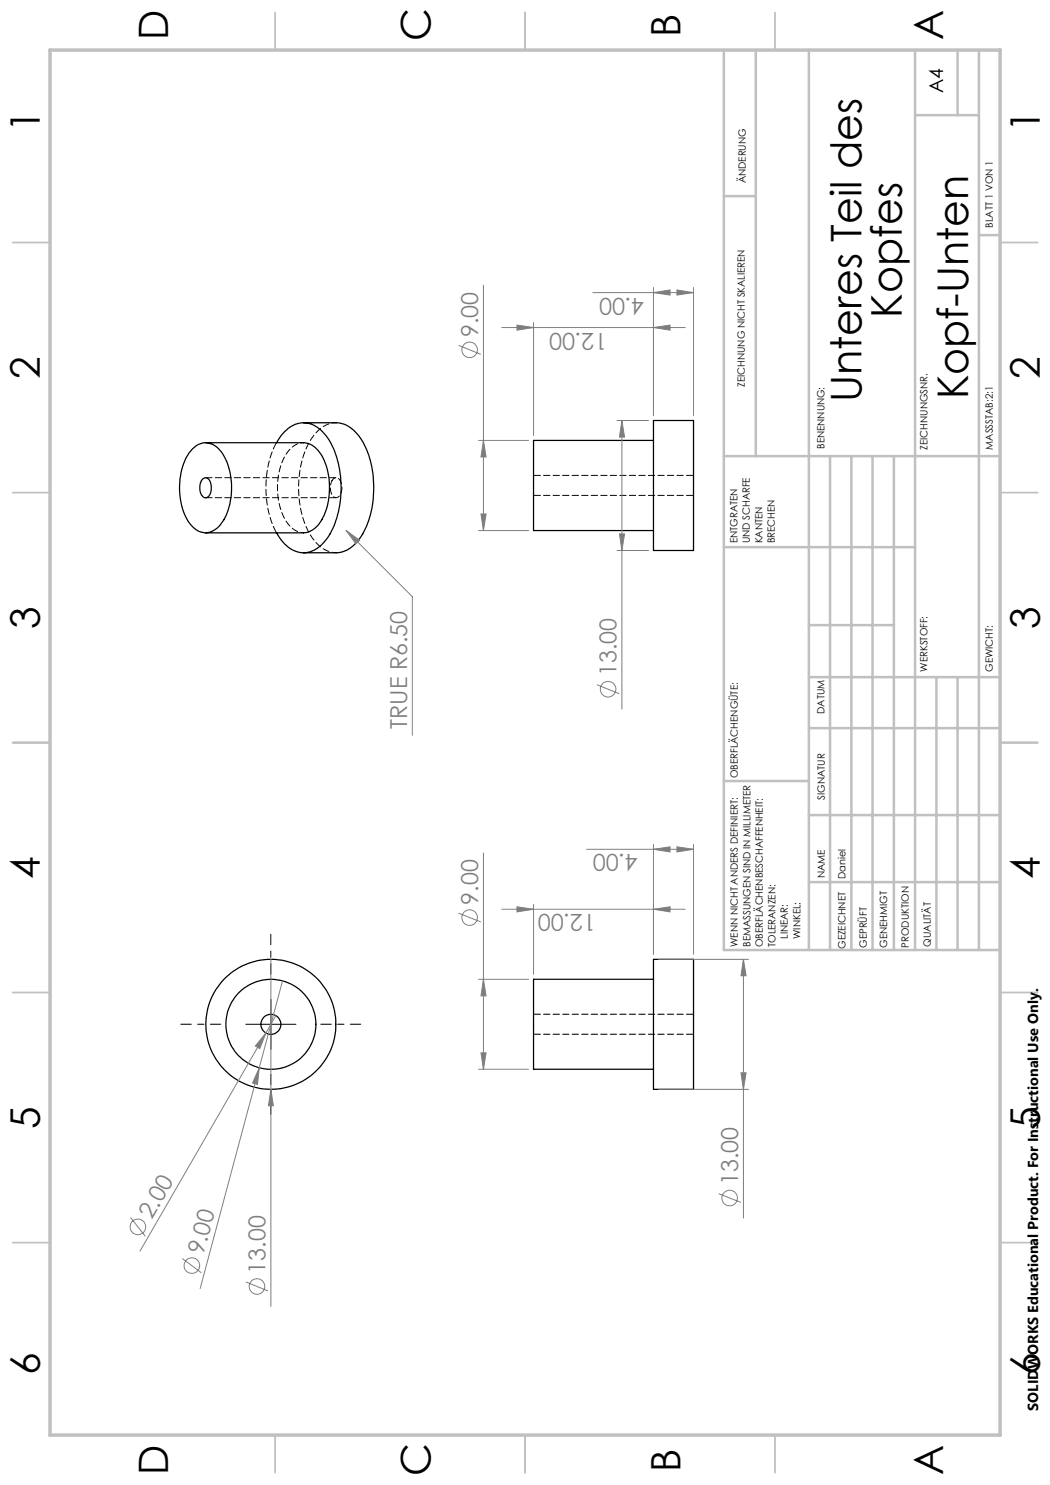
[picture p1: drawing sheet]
<svg xmlns="http://www.w3.org/2000/svg" width="210mm" height="297mm" viewBox="0 0 210 297" stroke-linecap="round" stroke-linejoin="round" font-family="sans-serif">
<g fill="none" stroke="#000" stroke-width=".25">
<path d="M38.3 90a3.5 3.5 0 0 1 6 .4 13.6 13.6 0 0 1 .2 13.9 3.7 3.7 0 0 1-5 1.8 9.1 9.1 0 0 1-3.5-7.1 12.4 12.4 0 0 1 2.3-9zM40.5 95.8a.98 .98 0 0 1 1-.1 .98 .98 0 0 1 .6 .9l.2 .7a1.9 1.9 0 0 1-1.2 2.3 1.67 1.67 0 0 1-1.1-2.1 2.47 2.47 0 0 1 .5-1.7zM41.1 88.5h19.6a4.9 4.9 0 0 1 4.1 3.4 14 14 0 0 1-.9 12.7 4.3 4.3 0 0 1-3.2 2h-19.6M55.3 88.5a6.8 6.8 0 0 1 5.2-3.9 6.2 6.2 0 0 1 5.2 3.3 20.1 20.1 0 0 1 0 19.3 5.9 5.9 0 0 1-5.9 3.3 7.4 7.4 0 0 1-4.5-3.9M60.7 84.6h6.5a6.2 6.2 0 0 1 5.1 3.3 20.2 20.2 0 0 1 1.4 16.2 9.6 9.6 0 0 1-4.8 6.1l-1.5 .4h-6.7M130.7 84.1h8v26h-8zM130.7 88.1h-24v18h24M130.7 191.9h8v26h-8zM130.7 195.9h-24v18h24"/>
<circle cx="54.2" cy="204.9" r="13"/>
<circle cx="54.2" cy="204.9" r="2"/>
<circle cx="54.2" cy="204.9" r="9"/>
</g>
<path d="M55.3 88.5a20.4 20.4 0 0 0 0 18M106.7 99.1h32M138.7 95.1h-32M106.7 206.8h32M138.7 202.8h-32" fill="none" stroke="#000" stroke-width=".2" stroke-dasharray="1.3 .6" stroke-dashoffset="-.1"/>
<path d="M60.7 88.5a5 5 0 0 0-4.2 3.7 13.7 13.7 0 0 0 1.2 12.7 4 4 0 0 0 3 1.6" fill="none" stroke="#000" stroke-width=".2" stroke-dasharray="1.3 .6" stroke-dashoffset=".7"/>
<path d="M66.4 96.1a.95 .95 0 0 1 1.1-.5 .95 .95 0 0 1 .7 .9 2.46 2.46 0 0 1-.8 3 1.48 1.48 0 0 1-1.3-1.7v-.8l.3-.9M67.2 84.5a6.5 6.5 0 0 0-5.3 3.8 20.2 20.2 0 0 0 .3 18.9 6.3 6.3 0 0 0 5 3.3" fill="none" stroke="#000" stroke-width=".2" stroke-dasharray="1.3 .6" stroke-dashoffset=".4"/>
<path d="M41.1 99.5h26.1M67.2 95.5h-26.1" fill="none" stroke="#000" stroke-width=".2" stroke-dasharray="1.3 .6"/>
<g fill="none" stroke="#808080" stroke-width=".2">
<path d="M96.7 57v49.1M118.6 58.5h20.1M130.7 58.5l3.3-.5v1zM130.7 57.5v25.6M135.4 58l3.3 .5-3.3 .5zM138.7 57.5v25.6M91.7 69.1l4.5 1.8M100.4 65.5h36.6M103.4 65l3.3 .5-3.3 .5zM106.7 64.5v22.6M130.7 65.5l3.3-.5v1zM95.7 88.1h10"/>
<path d="M96.7 88.1l.5 3.3h-1zM123.4 84.1h6.3M124.4 84.1l.5 3.3h-1zM124.4 84.1v57.7M69.2 106.1l2.7 2-.7 .7zM69.2 106.1l13.3 13.2v27.8M95.7 106.1h10M96.2 102.8h1l-.5 3.3zM123.4 110.1h6.3M123.9 106.8h1l-.5 3.3zM119.4 136.9l4.5 1.8M96.7 170.6v43.3"/>
<path d="M117.3 169.9h21.4M130.7 169.9l3.3-.5v1zM130.7 168.9v21.9M135.4 169.4l3.3 .5-3.3 .5zM138.7 168.9v21.9M54.2 191.9v69.4M56.5 196.2l-16.5 61.5M91.7 182.6l4.5 1.8M95.7 195.9h10M96.7 195.9l.5 3.3h-1zM100.4 181.9h36.6M103.4 181.4l3.3 .5-3.3 .5z"/>
<path d="M106.7 180.9v14M130.7 181.9l3.3-.5v1zM131.7 191.9h18M148.7 191.9l.5 3.3h-1zM148.7 191.9v51.7M51.8 213.6l-.3 3.3-1-.3zM53.2 206.6l-1.2 3.1-.9-.5zM53.2 206.6l-25.2 43.6M54.2 217.9l.5 3.3h-1zM55.2 203.1l-2 3.5M95.7 213.9h10M96.2 210.6h1l-.5 3.3z"/>
<path d="M131.7 217.9h18M148.2 214.6h1l-.5 3.3zM143.7 238.7l4.5 1.8M26.1 243.5l3 3.8M36.5 251.7l3.8 2.9M49.2 256.4l4.4 1.8"/>
<circle cx="93.9" cy="70" r="1.55"/>
<circle cx="121.6" cy="137.8" r="1.55"/>
<circle cx="93.9" cy="183.5" r="1.55"/>
<circle cx="145.9" cy="239.6" r="1.55"/>
<circle cx="27.6" cy="245.4" r="1.55"/>
<circle cx="38.4" cy="253.1" r="1.56"/>
<circle cx="51.4" cy="257.3" r="1.56"/>
</g>
<path d="M54.2 194.8v-8M44.2 204.8h-8M54.2 214.8v8M64.2 204.8h8" fill="none" stroke="#000" stroke-width=".2" stroke-dasharray="15.2 1.3 1.3 1.3" stroke-dashoffset="13.1"/>
<path d="M54.2 199.9v10M49.2 204.9h10" fill="none" stroke="#000" stroke-width=".2"/>
<g fill="none" stroke="#c0c0c0" stroke-width=".35">
<path d="M55 2.5v7.5M105 2.5v7.5M155 2.5v7.5M2.5 48.5h7.5M200 48.5h7.5M2.5 98.5h7.5M200 98.5h7.5M2.5 148.5h7.5M200 148.5h7.5M2.5 198.5h7.5M200 198.5h7.5M2.5 248.5h7.5"/>
<path d="M200 248.5h7.5M55 287v7.5M105 287v7.5M155 287v7.5"/>
</g>
<g fill="none" stroke="#c0c0c0" stroke-width=".5">
<path d="M144.8 10v180h55.2M151.2 10v81.2M161.8 10v180M183 10v180M191.5 10v13M195.8 10v180M144.8 39.2h6.4M183 23h12.8M195.8 47h4.2M144.8 91.2h55.2M166 91.2v98.8M170.3 91.2v98.8"/>
<path d="M174.5 91.2v98.8M178.8 91.2v98.8M144.8 109.4h38.2M161.8 135.4h38.2M161.8 125h17M187.3 135.4v54.6M191.5 135.4v54.6M144.8 156.2h17M161.8 145.6h38.2M161.8 163h38.2M161.8 176.4h38.2"/>
</g>
<path d="M10 10h190v277h-190z" fill="none" stroke="#c0c0c0" stroke-width=".7"/>
<g fill="#808080">
<path d="M53.2 206.6l-1.2 3.1-.9-.5z"/>
<path d="M51.8 213.6l-.3 3.3-1-.3z"/>
<path d="M54.2 217.9l.5 3.3h-1z"/>
<path d="M96.7 195.9l.5 3.3h-1zM96.2 210.6h1l-.5 3.3zM148.7 191.9l.5 3.3h-1zM148.2 214.6h1l-.5 3.3z"/>
<path d="M96.2 102.8h1l-.5 3.3zM96.7 88.1l.5 3.3h-1zM123.9 106.8h1l-.5 3.3zM124.4 84.1l.5 3.3h-1zM69.2 106.1l2 2.7 .7-.7z"/>
<path d="M130.7 181.9l3.3-.5v1zM103.4 181.4l3.3 .5-3.3 .5zM130.7 65.5l3.3-.5v1zM103.4 65l3.3 .5-3.3 .5z"/>
<path d="M130.7 169.9l3.3-.5v1zM135.4 169.4l3.3 .5-3.3 .5zM130.7 58.5l3.3-.5v1zM135.4 58l3.3 .5-3.3 .5z"/>
</g>
<g font-size="8.5">
<text x="180.4" y="63.6" transform="rotate(-90 180.4 63.6)">Kopfes</text>
<text x="172.3" y="80.4" transform="rotate(-90 172.3 80.4)">Unteres Teil des</text>
<text x="193.6" y="79.8" transform="rotate(-90 193.6 79.8)">Kopf-Unten</text>
</g>
<g font-size="8.1">
<text x="33.6" y="8" transform="rotate(-90 33.6 8)">D</text>
<text x="86.1" y="8.3" transform="rotate(-90 86.1 8.3)">C</text>
<text x="136.1" y="7.3" transform="rotate(-90 136.1 7.3)">B</text>
<text x="188.6" y="8" transform="rotate(-90 188.6 8)">A</text>
<text x="8" y="26.5" transform="rotate(-90 8 26.5)">1</text>
<text x="208" y="26.5" transform="rotate(-90 208 26.5)">1</text>
<text x="8" y="75.7" transform="rotate(-90 8 75.7)">2</text>
<text x="208" y="75.7" transform="rotate(-90 208 75.7)">2</text>
<text x="8" y="125.7" transform="rotate(-90 8 125.7)">3</text>
<text x="208" y="125.7" transform="rotate(-90 208 125.7)">3</text>
<text x="8" y="175.8" transform="rotate(-90 8 175.8)">4</text>
<text x="208" y="175.8" transform="rotate(-90 208 175.8)">4</text>
<text x="8" y="225.8" transform="rotate(-90 8 225.8)">5</text>
<text x="208" y="225.8" transform="rotate(-90 208 225.8)">5</text>
<text x="8" y="275" transform="rotate(-90 8 275)">6</text>
<text x="208" y="275" transform="rotate(-90 208 275)">6</text>
<text x="33.6" y="295" transform="rotate(-90 33.6 295)">D</text>
<text x="86.1" y="295.3" transform="rotate(-90 86.1 295.3)">C</text>
<text x="136.1" y="294.3" transform="rotate(-90 136.1 294.3)">B</text>
<text x="188.6" y="295" transform="rotate(-90 188.6 295)">A</text>
</g>
<g font-size="4.7" fill="#808080">
<text x="128.9" y="59.5" transform="rotate(180 128.9 59.5)">4.00</text>
<text x="95.6" y="67.4" transform="rotate(-90 95.6 67.4)">9.00</text>
<text x="121.5" y="66.5" transform="rotate(180 121.5 66.5)">12.00</text>
<text x="123.3" y="135.3" transform="rotate(-90 123.3 135.3)">13.00</text>
<text x="81.4" y="145.8" transform="rotate(-90 81.4 145.8)">TRUE R6.50</text>
<text x="127.6" y="170.9" transform="rotate(180 127.6 170.9)">4.00</text>
<text x="95.6" y="180.9" transform="rotate(-90 95.6 180.9)">9.00</text>
<text x="119.2" y="182.9" transform="rotate(180 119.2 182.9)">12.00</text>
<text x="147.6" y="237" transform="rotate(-90 147.6 237)">13.00</text>
<text x="30.3" y="244" transform="rotate(-60 30.3 244)">2.00</text>
<text x="40.7" y="251.1" transform="rotate(-75 40.7 251.1)">9.00</text>
<text x="53.1" y="254.7" transform="rotate(-90 53.1 254.7)">13.00</text>
</g>
<text font-size="3.9" x="188.6" y="18.6" transform="rotate(-90 188.6 18.6)">A4</text>
<text font-size="2.9" x="207.6" y="282.2" transform="rotate(-90 207.6 282.2)">SOLIDWORKS Educational Product. For Instructional Use Only.</text>
<g font-size="2">
<text x="149.2" y="36.7" transform="rotate(-90 149.2 36.7)">ÄNDERUNG</text>
<text x="198.6" y="45.5" transform="rotate(-90 198.6 45.5)">BLATT 1 VON 1</text>
<text x="149" y="77.4" transform="rotate(-90 149 77.4)">ZEICHNUNG NICHT SKALIEREN</text>
<text x="164.9" y="89.8" transform="rotate(-90 164.9 89.8)">BENENNUNG:</text>
<text x="185.5" y="89.9" transform="rotate(-90 185.5 89.9)">ZEICHNUNGSNR.</text>
<text x="198.6" y="89.9" transform="rotate(-90 198.6 89.9)">MASSSTAB:2:1</text>
<text x="147.5" y="108.7" transform="rotate(-90 147.5 108.7)">ENTGRATEN</text>
<text x="150" y="108.7" transform="rotate(-90 150 108.7)">UND SCHARFE</text>
<text x="152.5" y="108.7" transform="rotate(-90 152.5 108.7)">KANTEN</text>
<text x="155" y="108.7" transform="rotate(-90 155 108.7)">BRECHEN</text>
<text x="185.5" y="134.4" transform="rotate(-90 185.5 134.4)">WERKSTOFF:</text>
<text x="198.5" y="134.4" transform="rotate(-90 198.5 134.4)">GEWICHT:</text>
<text x="164.9" y="142.8" transform="rotate(-90 164.9 142.8)">DATUM</text>
<text x="147.6" y="155.6" transform="rotate(-90 147.6 155.6)">OBERFLÄCHENGÜTE:</text>
<text x="164.9" y="160" transform="rotate(-90 164.9 160)">SIGNATUR</text>
<text x="165" y="175.7" transform="rotate(-90 165 175.7)">NAME</text>
<text x="169.1" y="175.8" transform="rotate(-90 169.1 175.8)">Daniel</text>
<text x="147.6" y="189.4" transform="rotate(-90 147.6 189.4)">WENN NICHT ANDERS DEFINIERT:</text>
<text x="150.1" y="189.4" transform="rotate(-90 150.1 189.4)">BEMASSUNGEN SIND IN MILLIMETER</text>
<text x="152.6" y="189.4" transform="rotate(-90 152.6 189.4)">OBERFLÄCHENBESCHAFFENHEIT:</text>
<text x="155.1" y="189.4" transform="rotate(-90 155.1 189.4)">TOLERANZEN:</text>
<text x="157.6" y="187.8" transform="rotate(-90 157.6 187.8)">LINEAR:</text>
<text x="160.1" y="187.8" transform="rotate(-90 160.1 187.8)">WINKEL:</text>
<text x="169.1" y="189.8" transform="rotate(-90 169.1 189.8)">GEZEICHNET</text>
<text x="173.3" y="189.6" transform="rotate(-90 173.3 189.6)">GEPRÜFT</text>
<text x="177.4" y="189.6" transform="rotate(-90 177.4 189.6)">GENEHMIGT</text>
<text x="181.8" y="189.5" transform="rotate(-90 181.8 189.5)">PRODUKTION</text>
<text x="186.1" y="189.3" transform="rotate(-90 186.1 189.3)">QUALITÄT</text>
</g>
</svg>
